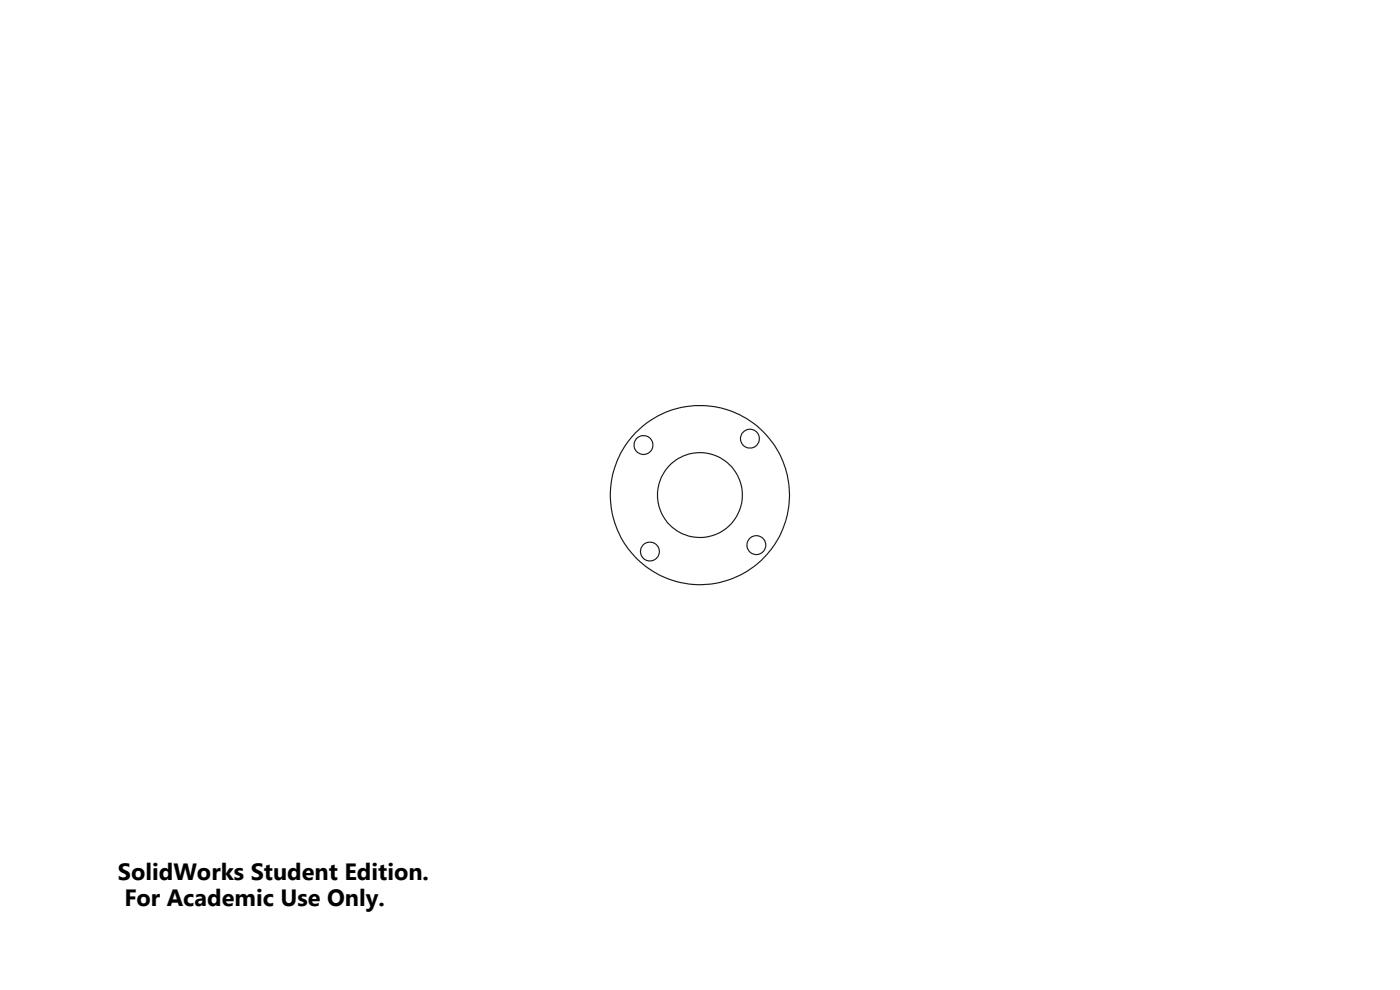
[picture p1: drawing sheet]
<svg xmlns="http://www.w3.org/2000/svg" width="297mm" height="210mm" viewBox="0 0 297 210" stroke-linecap="round" stroke-linejoin="round" font-family="sans-serif">
<g fill="none" stroke="#191924" stroke-width=".25">
<circle cx="136.5" cy="94.4" r="1.99"/>
<circle cx="159.1" cy="93" r="1.99"/>
<circle cx="137.9" cy="117" r="2"/>
<circle cx="148.5" cy="105" r="9"/>
<circle cx="148.5" cy="105" r="19"/>
<circle cx="160.5" cy="115.6" r="2"/>
</g>
<g font-size="5">
<text x="25" y="186.7">SolidWorks Student Edition.</text>
<text x="26.4" y="192.2">For Academic Use Only.</text>
</g>
</svg>
